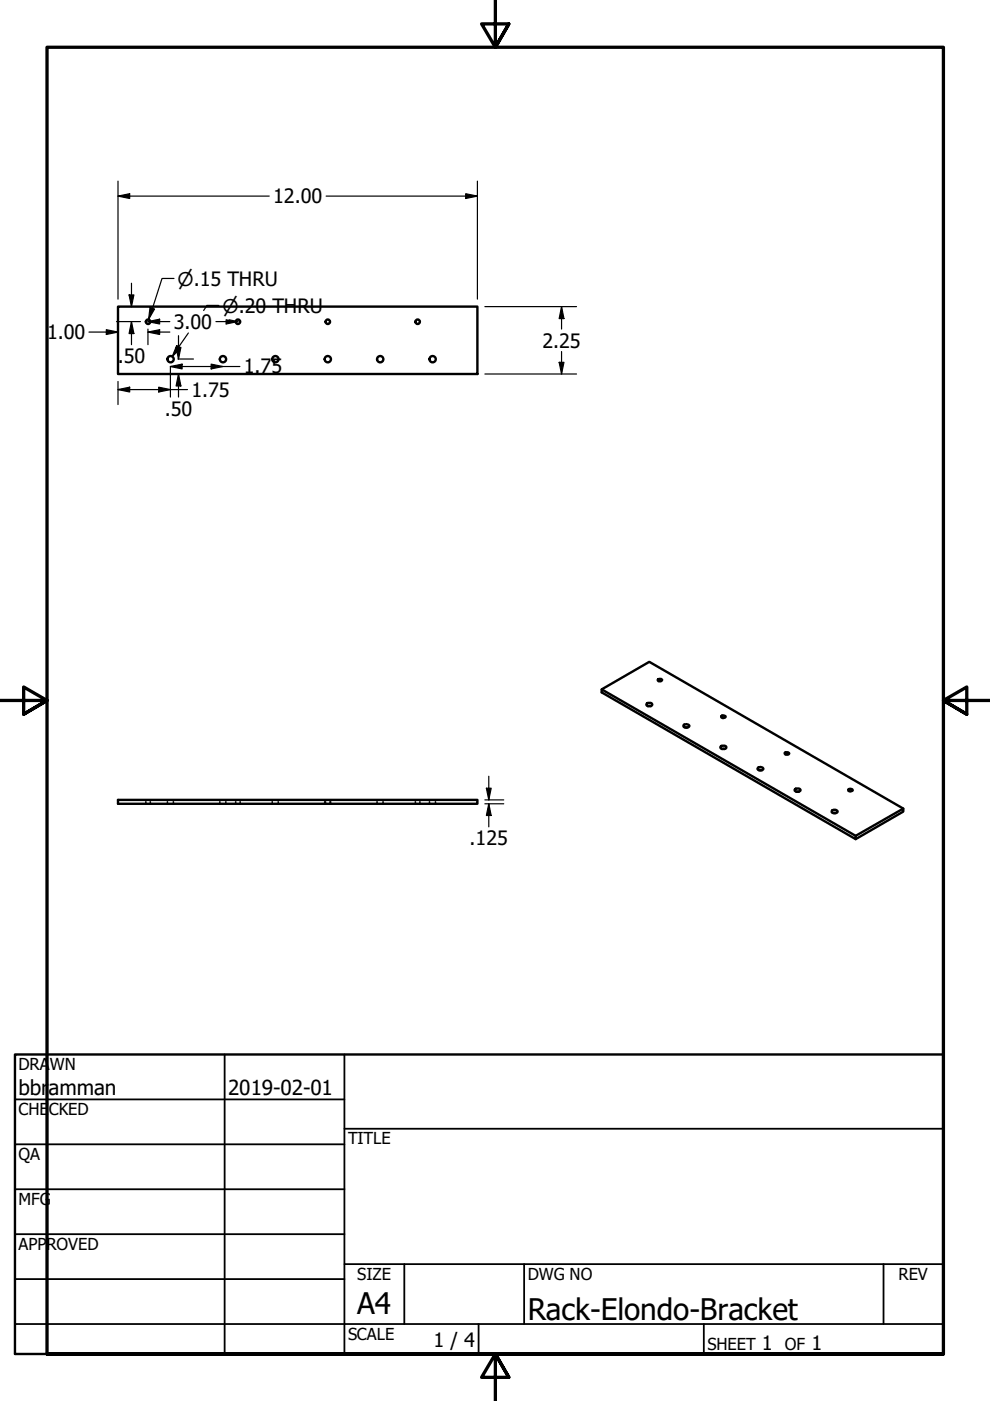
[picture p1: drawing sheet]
<svg xmlns="http://www.w3.org/2000/svg" width="210mm" height="297mm" viewBox="0 0 210 297" stroke-linecap="round" stroke-linejoin="round" font-family="sans-serif">
<!-- layer: Hidden (ANSI) -->
<g fill="none" stroke="#000" stroke-width=".38">
<path d="M30.9 169.6v.2M30.9 170.2v.2M31.9 169.6v.2M31.9 170.2v.2M35.5 169.6v.2M35.5 170.2v.2M36.8 169.6v.2M36.8 170.2v.2M46.6 169.6v.2M46.6 170.2v.2M47.9 169.6v.2M47.9 170.2v.2"/>
<path d="M50 169.6v.2M50 170.2v.2M50.9 169.6v.2M50.9 170.2v.2M57.7 169.6v.2M57.7 170.2v.2M59 169.6v.2M59 170.2v.2M68.8 169.6v.2M68.8 170.2v.2M69 169.6v.2M69 170.2v.2"/>
<path d="M70 169.6v.2M70 170.2v.2M70.1 169.6v.2M70.1 170.2v.2M79.9 169.6v.2M79.9 170.2v.2M81.2 169.6v.2M81.2 170.2v.2M88.1 169.6v.2M88.1 170.2v.2M89 169.6v.2M89 170.2v.2"/>
<path d="M91.1 169.6v.2M91.1 170.2v.2M92.3 169.6v.2M92.3 170.2v.2"/>
</g>
<!-- layer: Visible (ANSI) -->
<g fill="none" stroke="#000" stroke-width=".51">
<path d="M25 65h76.2v14.3h-76.2zM127.6 146.2l53.8 31M137.1 149.2a.63 .63 0 0 1 .7-.2 .63 .63 0 0 1 .4 .5 .63 .63 0 0 1-.6 .3 .63 .63 0 0 1-.5-.6zM137.4 149.7h.6M139.4 144.1l.4-.2 .5 .2a.45 .45 0 0 1-.4 .4 .45 .45 0 0 1-.5-.4zM145 153.7l.5-.2 .5 .2 .2 .2a.68 .68 0 0 1-.7 .4 .68 .68 0 0 1-.6-.5zM145.2 154.2h.6M152.9 158.2l.7-.1 .4 .3a.72 .72 0 0 1-1.2 .2l-.1-.2zM153 151.8h.8a.45 .45 0 0 1-.4 .4 .45 .45 0 0 1-.5-.3zM153.1 158.8h.6M166.4 159.6l.7-.1 .2 .2a.5 .5 0 0 1-.5 .3 .5 .5 0 0 1-.4-.4zM25 169.6h76.2v.8h-76.2z"/>
<path d="M160.8 162.7l.4-.1 .6 .3a.58 .58 0 0 1-.6 .5 .58 .58 0 0 1-.5-.5zM160.9 163.3h.6M168.7 167.2h.7a.35 .35 0 0 1 .3 .5 .63 .63 0 0 1-.7 .2 .63 .63 0 0 1-.5-.5zM168.8 167.8h.6M176.3 171.9a.66 .66 0 0 1 .7-.3 .66 .66 0 0 1 .5 .6l-.5 .3a.48 .48 0 0 1-.7-.6zM176.7 172.4h.5M180 167.3l.3-.1 .5 .3a.46 .46 0 0 1-.5 .3 .46 .46 0 0 1-.4-.4zM191.5 171.4l-10.1 5.8v.7l-53.8-31.1v-.6l10.1-5.9 53.8 31.1v.7l-10.1 5.8"/>
<circle cx="31.4" cy="68.2" r=".48"/>
<circle cx="36.2" cy="76.2" r=".67"/>
<circle cx="47.3" cy="76.2" r=".67"/>
<circle cx="50.5" cy="68.2" r=".48"/>
<circle cx="58.4" cy="76.2" r=".67"/>
<circle cx="69.5" cy="76.2" r=".67"/>
<circle cx="69.5" cy="68.2" r=".48"/>
<circle cx="80.6" cy="76.2" r=".67"/>
<circle cx="88.6" cy="68.2" r=".48"/>
<circle cx="91.7" cy="76.2" r=".67"/>
</g>
<!-- layer: Border (ANSI) -->
<path d="M105 0v10l-2.9-4.9h5.8l-2.9 4.9 2.9-4.9M0 148.5h10l-5-2.8v5.7l5-2.9-5 2.9M210 148.5h-10l5-2.8v5.7l-5-2.9 5 2.9M10 287.1v-277.1h190v277.1h-190h190M107.9 292l-2.9-4.9 2.9 4.9h-5.8l2.9-4.9v9.9" fill="none" stroke="#000" stroke-width=".7"/>
<!-- layer: Title (ANSI) -->
<g fill="none" stroke="#000" stroke-width=".38">
<path d="M3.2 233.1h69.8M47.6 223.6v63.5M73 239.3h127M73 223.6v63.5M3.2 242.6h69.8M3.2 252.1h69.8M3.2 261.7h69.8M3.2 271.2h69.8M73 268h127M85.7 268v12.7M111.1 268v12.7M187.3 268v12.7"/>
<path d="M3.2 280.7h196.8M101.5 280.7v6.4M149.2 280.7v6.4"/>
</g>
<path d="M3.2 223.6h196.8v63.5h-196.8z" fill="none" stroke="#000" stroke-width=".51"/>
<!-- layer: Dimension (ANSI) -->
<g fill="none" stroke="#000" stroke-width=".25">
<path d="M25 38.4v25M101.2 38.4v25M25 41.6l2.5-.5v1zM25 41.6h32.1M69.2 41.6h32M98.7 41.1l2.5 .5-2.5 .5zM18.9 70.4h6.1M22.5 69.9l2.5 .5-2.5 .5zM24.7 68.2h5.1M27.4 62.5h1l-.5 2.5zM27.9 68.2l.5 2.5h-1zM27.9 60.1v4.9"/>
<path d="M27.9 68.2v4.9M31.4 70.4l2.4-.5v1zM31.4 68.2l2.4-.5v1zM31.4 70.4h4.6M31.4 69.8v3.3M31.4 68.2h4.6M36.1 77.7l2.5-.5v1zM37.3 73.6h1.1l-.6 2.5zM37.7 76.1h3.3M37.8 79.3l.6 2.5h-1.1zM37.8 71.2v4.9M37.8 79.3v4.9"/>
<path d="M44.8 77.2l2.4 .5-2.4 .5zM45.8 68.2h4.6M47.9 67.8v.9l2.5-.5M48.6 67.8l1.8 .4M50.9 77.7h-14.8v6.5M102.8 79.3h19.4M102.8 65h19.4M118.6 76.8h1l-.5 2.5zM119.1 65l.5 2.5h-1zM119.1 65v4.8M119.1 74.5v4.8M25 82.6l2.5-.5v1z"/>
<path d="M25 80.9v4.9M25 82.6h14.8M33.7 82.1l2.4 .5-2.4 .5zM102.8 169.6h4M102.8 170.4h4M103.1 167.1h1l-.5 2.5zM103.6 170.4l.5 2.5h-1zM103.6 164.6v5M103.6 170.4v4.9"/>
</g>
<g fill="#000">
<path d="M25 41.6l2.5-.5v1z" fill-rule="evenodd"/>
<path d="M98.7 41.1l2.5 .5-2.5 .5z" fill-rule="evenodd"/>
<path d="M22.5 69.9l2.5 .5-2.5 .5z" fill-rule="evenodd"/>
<path d="M27.4 62.5h1l-.5 2.5z" fill-rule="evenodd"/>
<path d="M27.9 68.2l.5 2.5h-1z" fill-rule="evenodd"/>
<path d="M31.4 70.4l2.4-.5v1z" fill-rule="evenodd"/>
<path d="M31.4 68.2l2.4-.5v1z" fill-rule="evenodd"/>
<path d="M37.3 73.6h1.1l-.6 2.5z" fill-rule="evenodd"/>
<path d="M36.1 77.7l2.5-.5v1z" fill-rule="evenodd"/>
<path d="M44.8 77.2l2.4 .5-2.4 .5z" fill-rule="evenodd"/>
<path d="M47.9 67.7l2.5 .5-2.5 .5z" fill-rule="evenodd"/>
<path d="M118.6 76.8h1l-.5 2.5z" fill-rule="evenodd"/>
<path d="M119.1 65l.5 2.5h-1z" fill-rule="evenodd"/>
<path d="M25 82.6l2.5-.5v1z" fill-rule="evenodd"/>
<path d="M33.7 82.1l2.4 .5-2.4 .5z" fill-rule="evenodd"/>
<path d="M37.8 79.3l.6 2.5h-1.1z" fill-rule="evenodd"/>
<path d="M103.1 167.1h1l-.5 2.5z" fill-rule="evenodd"/>
<path d="M103.6 170.4l.5 2.5h-1z" fill-rule="evenodd"/>
</g>
<!-- layer: Symbol (ANSI) -->
<path d="M36.9 59h-2.5l-2.9 8.7M31.8 65.2l1 .3-1.3 2.2zM37.5 73.3l.8 .5-1.8 1.8zM39.9 70.6l-3.4 5M46.4 64.8h-2.5l-.7 1" fill="none" stroke="#000" stroke-width=".25"/>
<g fill="#000">
<path d="M31.8 65.2l1 .3-1.3 2.2z" fill-rule="evenodd"/>
<path d="M37.5 73.3l.8 .5-1.8 1.8z" fill-rule="evenodd"/>
</g>
<g font-size="6.3">
<text x="75.8" y="278.6">A4</text>
<text x="111.9" y="279.8">Rack-Elondo-Bracket</text>
</g>
<g font-size="4.4">
<text x="3.9" y="232.2">bbr</text>
<text x="10.3" y="232.2">amman</text>
<text x="48.4" y="232.2">2019-02-01</text>
</g>
<g font-size="4.2">
<text x="57.9" y="43.1">12.00</text>
<text x="10" y="71.9">1.00</text>
<text x="36.8" y="69.7">3.00</text>
<text x="25" y="77">.</text>
<text x="26.2" y="77">50</text>
<text x="115" y="73.7">2.25</text>
<text x="51.7" y="79.2">1.75</text>
<text x="34.9" y="88.1">.50</text>
<text x="40.6" y="84.1">1.75</text>
<text x="99.6" y="179.2">.125</text>
<text x="91.9" y="285.6">1 / 4</text>
<text x="161.5" y="286.2">1</text>
<text x="172" y="286.2">1</text>
</g>
<g font-size="4">
<text x="37.7" y="60.6">⌀.15 THRU</text>
<text x="47.2" y="66.3">⌀.20 THRU</text>
</g>
<g font-size="3.5">
<text x="3.9" y="226.9">DRA</text>
<text x="10.5" y="226.9">WN</text>
<text x="3.9" y="236.4">CHE</text>
<text x="10.4" y="236.4">CKED</text>
<text x="3.9" y="245.9">QA</text>
<text x="73.8" y="242.6">TITLE</text>
<text x="3.9" y="255.4">MFG</text>
<text x="3.9" y="265">APPROVED</text>
<text x="75.8" y="271.3">SIZE</text>
<text x="111.9" y="271.3">DWG NO</text>
<text x="190.5" y="271.3">REV</text>
<text x="73.8" y="284">SCALE</text>
<text x="150" y="286.2">SHEET</text>
<text x="166.4" y="286.2">OF</text>
</g>
</svg>
